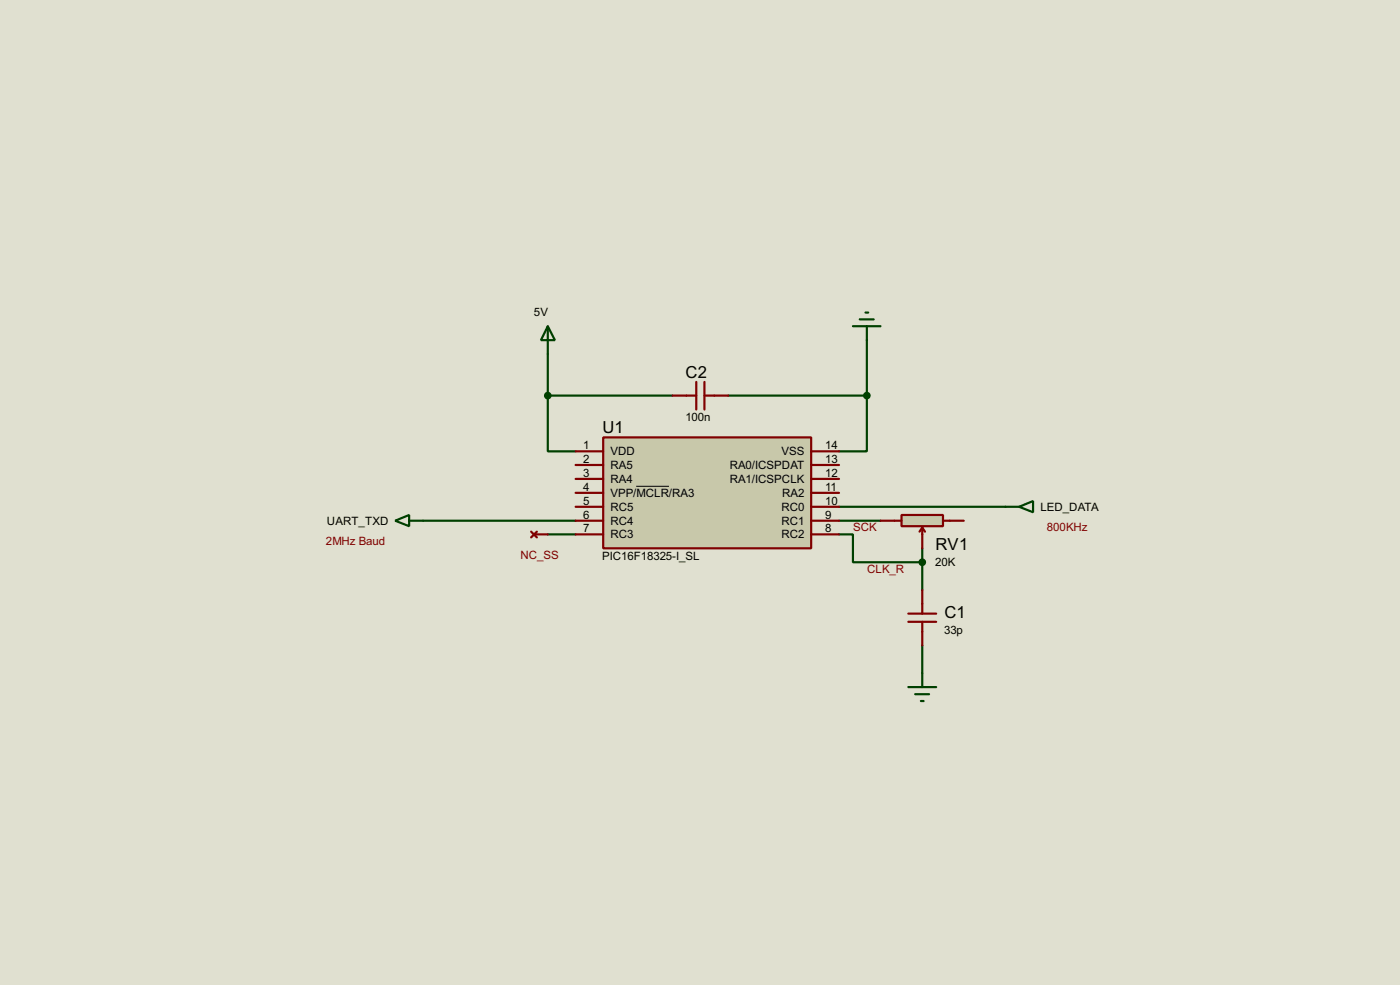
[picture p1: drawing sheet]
<svg xmlns="http://www.w3.org/2000/svg" width="256mm" height="180mm" viewBox="0 0 256 180" stroke-linecap="round" stroke-linejoin="round" font-family="sans-serif">
<path d="M0 0h256.5v180.3h-256.5z" fill="#e0e0d0"/>
<g fill="none" stroke="#004000" stroke-width=".4">
<path d="M100.4 72.4v10.2h5.1M100.4 64.8v7.6M100.4 72.4h22.8M133.4 72.4h25.4M158.8 72.4v10.2h-5.1M158.8 62.3v10.1M77.5 95.3h28M100.4 97.8h5.1M153.7 97.8h2.6v5.1h12.7M153.7 95.3h7.6M153.7 92.8h30.5M169 100.4v7.6"/>
<path d="M169 118.2v5"/>
</g>
<path d="M110.5 80.1h38.1v20.3h-38.1z" fill-rule="evenodd" fill="#c8c8aa" stroke="#800000" stroke-width=".4"/>
<g fill="none" stroke="#800000" stroke-width=".4">
<path d="M105.5 82.6h5M105.5 85.1h5M105.5 87.7h5M105.5 90.2h5M105.5 92.8h5M105.5 95.3h5M105.5 97.8h5M148.6 82.6h5.1M148.6 85.1h5.1M148.6 87.7h5.1M148.6 90.2h5.1M148.6 92.8h5.1"/>
<path d="M148.6 95.3h5.1M148.6 97.8h5.1M166.4 112.3h5.1M166.4 113.8h5.1M169 108v4.3M169 113.8v4.4"/>
</g>
<path d="M116.6 89h6" fill="none" stroke="#000" stroke-width=".18"/>
<path d="M165.2 94.3h7.6v2h-7.6z" fill="#c8c8aa" stroke="#800000" stroke-width=".4"/>
<path d="M123.2 72.4h4.4M127.6 69.9v5.1M129.1 69.9v5.1M129.1 72.4h4.3M97.3 97.3l1.1 1.1M97.8 97.8h2.6M98.4 97.3l-1.1 1.1M161.3 95.3h3.9M169 96.6l-.5 .7M169 96.6l.5 .7M169 96.6v3.8M172.8 95.3h3.8" fill="none" stroke="#800000" stroke-width=".4"/>
<g fill="#004000" stroke="#004000" stroke-width=".4">
<circle cx="168.9" cy="102.9" r=".5"/>
<circle cx="100.3" cy="72.4" r=".5"/>
<circle cx="158.8" cy="72.4" r=".5"/>
</g>
<g fill="none" stroke="#004000" stroke-width=".4">
<path d="M100.4 59.7l1.3 2.6h-2.6zM100.4 59.7v5.1M156.3 59.7h5M157.5 58.5h2.6M158.6 57.2h.5M158.8 59.7v2.6M72.4 95.3l2.6-1v2zM75 95.3h2.5M184.2 92.8h2.5M186.7 92.8l2.6-1.1v2.1zM166.4 125.8h5.1M167.7 127.1h2.5"/>
<path d="M168.7 128.3h.5M169 123.2v2.6"/>
</g>
<g font-size="3.4">
<text x="125.6" y="69.1">C2</text>
<text x="110.4" y="79.3">U1</text>
<text x="171.4" y="100.6">RV1</text>
<text x="173" y="113.1">C1</text>
</g>
<g font-size="2.4">
<text x="97.8" y="57.9">5V</text>
<text x="125.6" y="77.1">100n</text>
<text x="106.9" y="82.2">1</text>
<text x="111.8" y="83.3">VDD</text>
<text x="143.2" y="83.3">VSS</text>
<text x="151.2" y="82.2">14</text>
<text x="106.9" y="84.7">2</text>
<text x="106.9" y="87.3">3</text>
<text x="106.9" y="89.8">4</text>
<text x="111.8" y="85.8">RA5</text>
<text x="111.8" y="88.4">RA4</text>
<text x="133.7" y="85.8">RA0/ICSPDAT</text>
<text x="133.7" y="88.4">RA1/ICSPCLK</text>
<text x="151.2" y="84.7">13</text>
<text x="151.2" y="87.3">12</text>
<text x="151.2" y="89.8">11</text>
<text x="106.9" y="92.4">5</text>
<text x="106.9" y="94.9">6</text>
<text x="111.8" y="90.9">VPP/MCLR/RA3</text>
<text x="111.8" y="93.5">RC5</text>
<text x="143.1" y="93.5">RC0</text>
<text x="143.3" y="90.9">RA2</text>
<text x="151.2" y="92.4">10</text>
<text x="151.2" y="94.9">9</text>
<text x="190.6" y="93.5">LED_DATA</text>
<text x="59.9" y="96">UART_TXD</text>
<text x="106.9" y="97.4">7</text>
<text x="111.8" y="96">RC4</text>
<text x="111.8" y="98.5">RC3</text>
<text x="143.1" y="96">RC1</text>
<text x="143.1" y="98.5">RC2</text>
<text x="151.2" y="97.4">8</text>
<text x="110.3" y="102.5">PIC16F18325-I_SL</text>
<text x="171.3" y="103.6">20K</text>
<text x="173" y="116.1">33p</text>
</g>
<g font-size="2.4" fill="#800000">
<text x="59.7" y="99.7">2MHz Baud</text>
<text x="156.3" y="97.2">SCK</text>
<text x="191.8" y="97.2">800KHz</text>
<text x="95.3" y="102.3">NC_SS</text>
<text x="158.8" y="104.8">CLK_R</text>
</g>
</svg>
